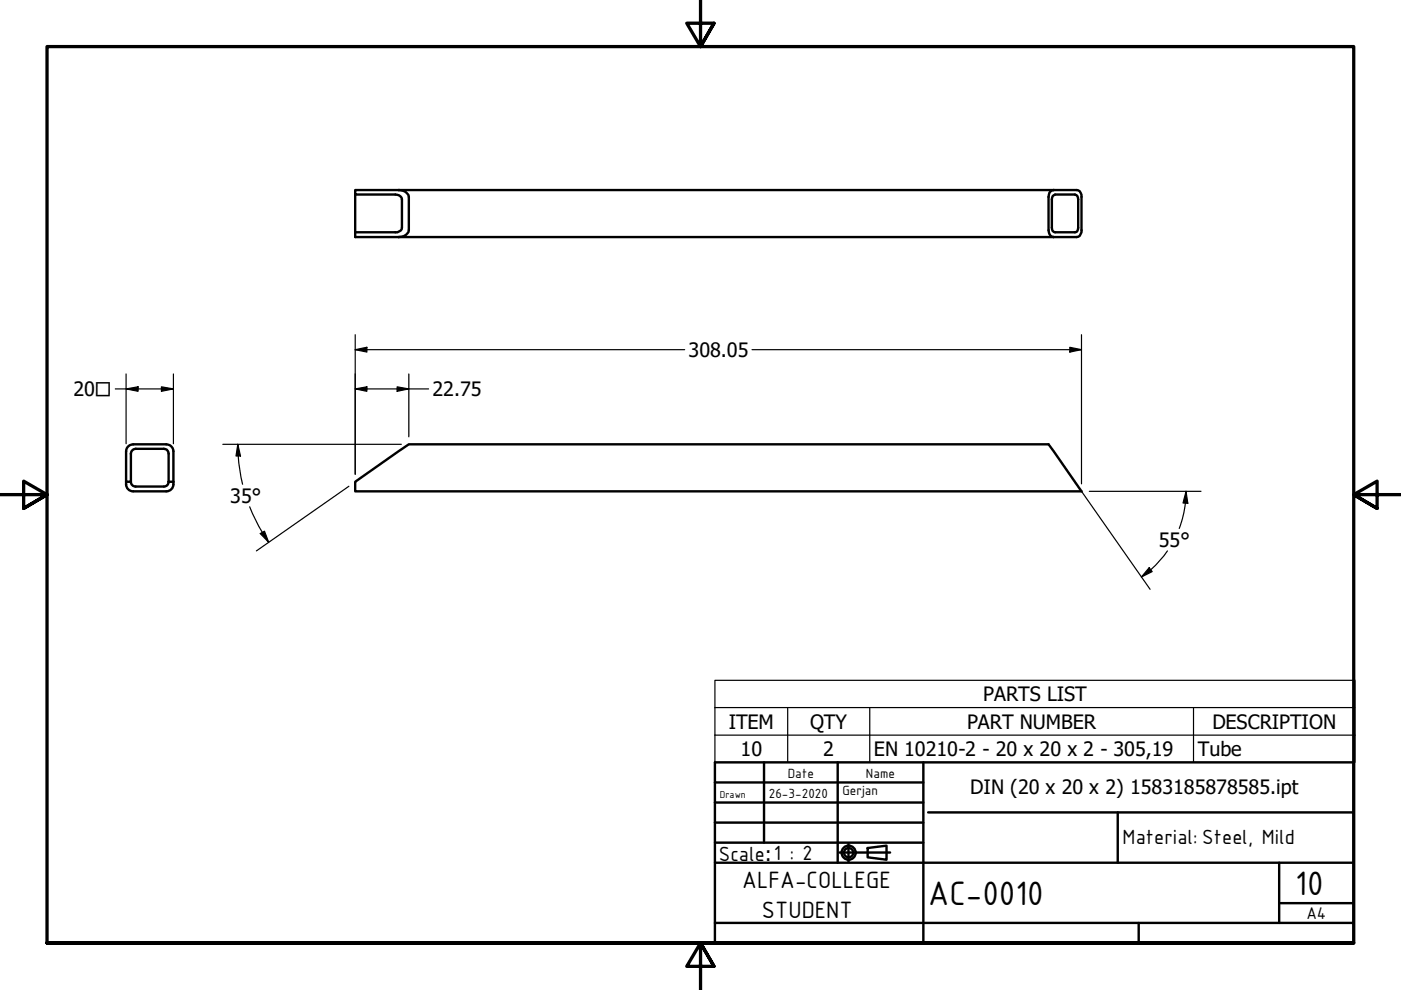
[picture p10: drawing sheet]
<svg xmlns="http://www.w3.org/2000/svg" width="297mm" height="210mm" viewBox="0 0 297 210" stroke-linecap="round" stroke-linejoin="round" font-family="sans-serif">
<!-- layer: Visible (ANSI) -->
<path d="M84.5 40.3h143.8a1.15 1.15 0 0 1 1 1.5v7a1.4 1.4 0 0 1-1 1.5h-153v-9.1M84.5 40.3a1.96 1.96 0 0 1 2.2 1.5v7a1.96 1.96 0 0 1-2.2 1.5M84.5 40.3h-9.2v.9h8.5a1.28 1.28 0 0 1 1.4 1.1v6a1.14 1.14 0 0 1-1.4 .9h-8.5M223.2 41.6l.5-.4h4.2a.91 .91 0 0 1 .7 1.1v6a.79 .79 0 0 1-.7 .9h-4.2a.79 .79 0 0 1-.7-.9v-6zM223.4 40.3a1.22 1.22 0 0 0-1.1 1.5v7a1.37 1.37 0 0 0 1.1 1.5M26.7 102.7a1.49 1.49 0 0 0 1.5 1.5h7a1.49 1.49 0 0 0 1.6-1.5M26.7 102.1v.6M27.7 102.1a.98 .98 0 0 0 1 1.1M28.8 103.2h5.9M35.8 102.1h1M36.8 102.7v-7a1.52 1.52 0 0 0-1.6-1.5h-6.9a1.52 1.52 0 0 0-1.6 1.5v6.4h1v-5.9a1.05 1.05 0 0 1 1.1-1h5.9a.96 .96 0 0 1 1.1 1v6a.98 .98 0 0 1-1 1M75.3 102.1l11.4-7.9h135.6l7 10h-154z" fill="none" stroke="#000" stroke-width=".51"/>
<!-- layer: Symbol (ANSI) -->
<path d="M151.6 150v-5.8h135.7v5.8M151.6 150h135.7v5.9M151.6 150v11.6h135.7v-5.7M151.6 155.9h135.7M167 150v11.6M184.4 150v11.6M253 150v11.6" fill="none" stroke="#000" stroke-width=".25"/>
<!-- layer: Border (ISO) -->
<path d="M148.5 -.1v10l-2.9-5h5.8l-2.9 5 2.9-5M0 104.9h10l-5-2.9v5.8l5-2.9-5 2.9M297 104.9h-10l5-2.9v5.8l-5-2.9 5 2.9M10 199.9v-190h277v190h-277h277M151.4 204.9l-2.9-5 2.9 5h-5.8l2.9-5v10" fill="none" stroke="#000" stroke-width=".7"/>
<!-- layer: Title (ANSI) -->
<path d="M196.8 172.2h90.2M237 172.2v10.7" fill="none" stroke="#000" stroke-width=".51"/>
<!-- layer: Title (ISO) -->
<g fill="none" stroke="#000" stroke-width=".51">
<path d="M151.6 161.6h135.4v38.3h-135.4zM151.6 165.9h44.2M151.6 170.2h44.2M151.6 174.4h44.2M151.6 178.7h44.2M162 161.6v17.1M177.6 161.6v21.3M179.9 178.9v3.8M184 179.8l4-.5v3l-4-.5zM195.8 161.6v38.3M151.6 195.7h135.4M151.6 182.9h135.4"/>
<path d="M178 180.8h10.7M241.4 195.7v4.2M271.2 191.5h15.8M271.2 182.9v12.8"/>
<circle cx="179.9" cy="180.8" r="1.49"/>
<circle cx="179.9" cy="180.8" r=".98"/>
</g>
<!-- layer: Dimension (ANSI) -->
<g fill="none" stroke="#000" stroke-width=".25">
<path d="M26.7 79.3v14.8M36.8 79.3v14.8M75.3 74.1l2.5-.5v1zM75.3 74.1h69.9M75.3 71v29.6M86.7 79.3v13.3M159.4 74.1h69.9M226.8 73.6l2.5 .5-2.5 .5zM229.3 71v31.6M24.4 82.5h12.4M26.7 82.5l2.6-.5v1zM34.2 82l2.6 .5-2.6 .5z"/>
<path d="M47.2 94.2h37.9M50.4 94.2l.6 2.5h-1zM50.4 94.2l.1 2.5M50.5 96.7l.3 3 .6 3M75.3 82.5l2.5-.5v1zM75.3 82.5h15.6M84.2 82l2.5 .5-2.5 .5zM52.9 107.5l1.3 2.7 1.4 2.7M55.2 113.1l.9-.5 .9 2.4zM55.6 112.9l1.4 2.1M74 103.1l-19.6 13.7M229.2 104l14.6 20.9"/>
<path d="M230.9 104.2h23.7M247.5 116.8l-2.4 2.9-3.1 2.6M251.3 106.7a22.1 22.1 0 0 1-1.3 5.3M251.5 104.2l.3 2.5h-1zM251.5 104.2l-.2 2.5M243.6 120.4l.7 .8-2.3 1.1z"/>
</g>
<g fill="#000">
<path d="M75.3 74.1l2.5-.5v1z" fill-rule="evenodd"/>
<path d="M226.8 73.6l2.5 .5-2.5 .5z" fill-rule="evenodd"/>
<path d="M26.7 82.5l2.6-.5v1z" fill-rule="evenodd"/>
<path d="M34.2 82l2.6 .5-2.6 .5z" fill-rule="evenodd"/>
<path d="M50.4 94.2l.6 2.5h-1z" fill-rule="evenodd"/>
<path d="M75.3 82.5l2.5-.5v1z" fill-rule="evenodd"/>
<path d="M84.2 82l2.5 .5-2.5 .5z" fill-rule="evenodd"/>
<path d="M55.2 113.1l.9-.5 .9 2.4z" fill-rule="evenodd"/>
<path d="M251.5 104.2l.3 2.5h-1z" fill-rule="evenodd"/>
<path d="M243.6 120.4l.7 .8-2.3 1.1z" fill-rule="evenodd"/>
</g>
<g font-size="7.7">
<text x="196.8" y="191.8">AC-0010</text>
<text x="274.6" y="189.7">10</text>
</g>
<g font-size="5.4">
<text x="157.4" y="188.4">ALFA-COLLEGE</text>
<text x="161.5" y="194.6">STUDENT</text>
</g>
<g font-size="4.7">
<text x="238" y="179">Material: Steel, Mild</text>
<text x="152.4" y="182.5">Scale</text>
</g>
<g font-size="4.2">
<text x="146" y="75.7">308.05</text>
<text x="15.6" y="84">20□</text>
<text x="91.7" y="84">22.75</text>
<text x="48.8" y="106.6">35°</text>
<text x="245.7" y="115.9">55°</text>
<text x="208.5" y="148.7">PARTS LIST</text>
<text x="154.5" y="154.5">ITEM</text>
<text x="171.8" y="154.5">QTY</text>
<text x="205" y="154.5">PART NUMBER</text>
<text x="257" y="154.5">DESCRIPTION</text>
<text x="157" y="160.3">10</text>
<text x="174.6" y="160.3">2</text>
<text x="185.3" y="160.3">EN 10210-2 - 20 x 20 x 2 - 305,19</text>
<text x="253.9" y="160.4">Tube</text>
<text x="205.7" y="168.4">DIN (20 x 20 x 2) 1583185878585.ipt</text>
<text x="162.2" y="182.5">:1 : 2</text>
</g>
<text font-size="3.9" x="277" y="194.9">A4</text>
<g font-size="3">
<text x="167" y="164.9">Date</text>
<text x="183.6" y="164.9">Name</text>
<text x="163" y="169.1">26-3-2020</text>
<text x="178.6" y="168.6">Gerjan</text>
</g>
<text font-size="2.3" x="152.6" y="169.1">Drawn</text>
</svg>
